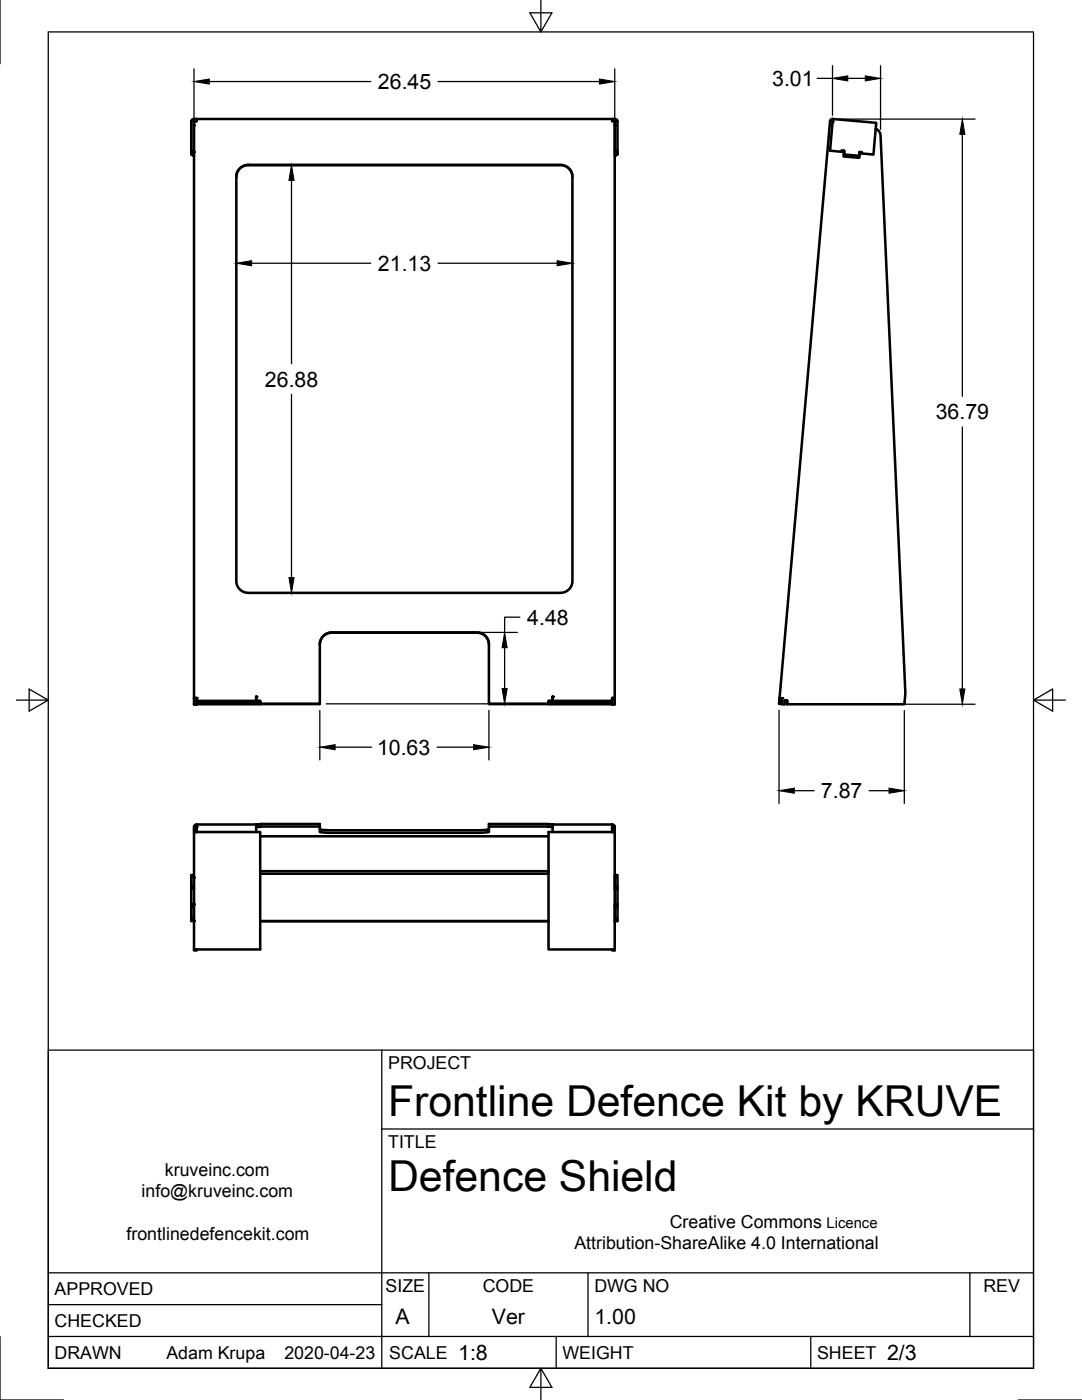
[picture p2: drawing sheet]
<svg xmlns="http://www.w3.org/2000/svg" width="216mm" height="279mm" viewBox="0 0 216 279" stroke-linecap="round" stroke-linejoin="round" font-family="sans-serif">
<!-- layer: Visible -->
<g fill="none" stroke="#000" stroke-width=".51">
<path d="M38.2 30.6l.2 .4 .3 .1M38.2 30.3l.2 .5h.3M38.2 30.3h.5M38.2 30.6v.2M38.2 30.1v.5M38.7 30.1h-.5v-5.9v-.2l.5-.3h84l.3 .1 .2 .4v5.9M38.7 25h.1M38.7 24.3v6M38.7 24.3v115M39.2 23.7v.5h-.5M47.2 35.3v-.2a2.38 2.38 0 0 1 2.3-2.1h62.6a2.35 2.35 0 0 1 2.1 2.3M48 33.4l1.3-.5h62.8a2.35 2.35 0 0 1 2.1 2.4v81a2.42 2.42 0 0 1-2.4 2h-62.6a2.33 2.33 0 0 1-2-2.4v-80.9a2.53 2.53 0 0 1 .8-1.6z"/>
<path d="M122.2 23.7v.5h.5M122.7 24.3v116.3l-.5-.1M122.7 24.3v6M122.7 25h.1M122.7 30.3h.5M122.7 30.1h.5v.2M123.2 30.6l-.1 .2M123.2 30.3v.3M123.2 30.3a.56 .56 0 0 1-.5 .5M123.2 30.6a.56 .56 0 0 1-.5 .5M165.6 24.2l.5 .1M165.6 24.2l-10 115.1"/>
<path d="M166.2 23.7l8.6 .8-.5 6.3-2.3-.2v-.2l-.5-.1-.1 .8-3-.3 .1-.7-.5-.1-.1 .3-2.3-.2zM166.2 23.7l-.5 .2-.1 .3M168.4 30.1l-.1 1.1 3.2 .3 .1-1.1M174.8 25.7l.6 .5 .3 .8 5 111.4-.2 2.1h-23.4v-.7h-.6v.8l-.5-.1 .1-1.2h-.5M38.7 139.3h.5v.6h11.9v-.9v.9h.8M38.7 139.3h.5v1.3l-.5-.1M38.7 139.3v1.2h.5M51.1 139.9h.8v.6h11.9l.1-12.3a2.35 2.35 0 0 1 2.3-2l29.4 .1a2.34 2.34 0 0 1 2 2.3v11.9h11.9v-.6h.8M63.8 128.6l.1-.4a2.35 2.35 0 0 1 2.3-1.9h29.3a2.33 2.33 0 0 1 2.1 2.3M109.5 139.9h.8v-.9v.9h11.9v-.6h.2h.3h-.5v1.2h.5M155.6 139.3l.2 .5h.2v.7h-.6l.1-.6h.5h-.5zM156.5 139.9h.6v.1"/>
<path d="M39.2 140h12.7zM39.2 140.5h.1M51.9 140.5h-12.7M51.9 140.5h.1M63.8 140.5h-11.9M97.6 140.5h11.9M109.5 140.5h12.7M109.5 140h12.7zM109.5 140.5h.1M122.2 140.5h.1M157.1 140v.5M38.2 176.9l.5 .1z"/>
<path d="M38.7 177.4v-2.8h-.5v5.9M38.7 177.4h.1M38.7 175.1h.1M38.7 177.4h-.5M38.7 166l.5 .1M38.7 166.1v23.4h13.2v-23.4h-12.7M38.7 165.5v-.5h.5v1.1M38.7 165.5v.6M38.7 165.5h.5M39.2 164.5v1.6M39.2 164.5h11.9v.6M39.2 164.5l-.4 .2-.1 .2"/>
<path d="M51.1 165h12.7v1l1.7 .2h30.4l1.6-.2 .1-1h11.9l.8 .1M51.1 165.1v1M51.9 164.5h-.8v.6M51.9 165v-.6h11.9v.6M51.9 174.4h57.6M51.9 166.9h57.6M51.9 173.9h57.6M63.8 165.5l1.6 .2h30.6l1.6-.2M97.6 165v-.6h11.9v.6M109.5 164.5h.8v.5M122.2 164.5h-11.9v1.6M122.2 164.5v1.6"/>
<path d="M122.2 166.1h-12.7v23.4h12.7h.5v.2h-.5v-.2M122.2 164.5l.4 .2 .1 .2M122.7 166.1v23.4h-.5M122.7 165h-.5v.5h.5M122.7 165v1.1M122.7 177.4h.1M122.7 175.1h.1M122.7 166l-.5 .1M122.7 177.4v-2.8h.5v5.9M122.7 176.9l.5 .1zM122.7 177.4h.5M38.2 180.5h.5"/>
<path d="M38.2 180.5v2.8h.5M38.2 183.3v.5l.5 .1M38.2 181h.5M38.7 180.4l-.5 .1M38.7 180.5v3.3M39.2 189.5v.2h-.5v-.2h.5M51.9 183.9h57.6M51.9 183.8h57.6M122.7 180.4l.5 .1M122.7 180.5h.5M122.7 180.5v.5h.5v-.5M122.7 181v2.8"/>
<path d="M122.7 183.3h.5v.5l-.5 .1M123.2 181v2.3"/>
</g>
<g fill="#000">
<circle cx="38.7" cy="25" r=".25"/>
<circle cx="38.7" cy="24.3" r=".25"/>
<circle cx="38.7" cy="30.3" r=".25"/>
<circle cx="122.7" cy="24.3" r=".25"/>
<circle cx="122.7" cy="25" r=".25"/>
<circle cx="122.7" cy="30.3" r=".25"/>
<circle cx="166.1" cy="24.3" r=".25"/>
<circle cx="39.2" cy="139.3" r=".25"/>
<circle cx="51.1" cy="139" r=".25"/>
<circle cx="51.1" cy="139.1" r=".25"/>
<circle cx="110.3" cy="139" r=".25"/>
<circle cx="110.3" cy="139.1" r=".25"/>
<circle cx="156.1" cy="139.3" r=".25"/>
<circle cx="39.2" cy="140" r=".25"/>
<circle cx="38.7" cy="175.1" r=".25"/>
<circle cx="39.2" cy="165.1" r=".25"/>
<circle cx="51.1" cy="164.6" r=".25"/>
<circle cx="51.1" cy="165.1" r=".25"/>
<circle cx="110.3" cy="164.6" r=".25"/>
<circle cx="122.7" cy="175.1" r=".25"/>
<circle cx="38.7" cy="180.5" r=".25"/>
<circle cx="38.7" cy="183.8" r=".25"/>
<circle cx="122.7" cy="180.5" r=".25"/>
<circle cx="122.7" cy="183.8" r=".25"/>
</g>
<!-- layer: Titleblock -->
<path d="M9.6 209.6h196.6v63.5h-196.6zM76.2 209.6v63.5M76.2 225.3h130M9.6 254h196.6M85.6 254v12.7M117.3 254v12.7M193.5 254v12.7M9.6 266.7h196.6M9.6 260.4h66.6M111 266.7v6.4M161.8 266.7v6.4" fill="none" stroke="#000" stroke-width=".25"/>
<!-- layer: Border -->
<path d="M0 0v12.7M9.6 6.4h196.6v266.7h-196.6zM107.9 0v6.4l-2.2-3.8h4.4l-2.2 3.8M3.3 139.7h6.3l-3.8-2.2v4.4l3.8-2.2M206.2 139.7l3.8 2.2v-4.4l-3.8 2.2h6.4M0 266.7v12.7h12.7M107.9 273.1l2.2 3.8h-4.4l2.2-3.8v6.3M203.2 279.4h12.7" fill="none" stroke="#000" stroke-width=".25"/>
<!-- layer: Dimensions -->
<g fill="none" stroke="#000" stroke-width=".25">
<path d="M38.7 13.7v9.9M41.8 16.3h32.2M87.4 16.3h32.2M122.7 13.7v9.9M163.1 15.6h3M166.1 13.1v9.9M169.2 15.6h3.5M175.7 13.1v12.7M47.2 36.6v18.5M50.8 33h9.9M58.2 36v36.6M114.2 36.6v18.5"/>
<path d="M167.4 23.8h27.2M192 26.8v52.3M50.2 52.5h23.8M87.4 52.5h23.8M58.2 78.7v36.6M192 85.2v52.3M50.8 118.3h9.9M67.5 126.2h35.7M100.7 129.3v8.1M103.7 123.2h-3v3M63.8 141.8v9.9M65.1 140.5h38.1"/>
<path d="M66.9 149.1h7.2M87.2 149.1h7.3M97.6 141.8v9.9M155.4 141.7v18.6M158.3 140.5h36.3M158.5 157.8h4M173.4 157.8h4M180.4 141.8v18.5"/>
</g>
<g fill="#000" stroke="#000" stroke-width=".2">
<path d="M38.7 16.3l3.1-.5v1zM119.6 15.8l3.1 .5-3.1 .5zM166.1 15.6l3.1-.5v1.1zM172.7 15.1l3 .5-3 .6zM58.2 33l.5 3h-1zM192 23.8l.5 3h-1zM47.2 52.5l3-.5v1zM111.2 52l3 .5-3 .5zM57.7 115.3h1l-.5 3zM100.2 137.4h1l-.5 3.1zM100.7 126.2l.5 3.1h-1zM191.5 137.5h1l-.5 3z"/>
<path d="M63.8 149.1l3.1-.5v1zM94.5 148.6l3.1 .5-3.1 .5zM155.4 157.8l3.1-.5v1zM177.4 157.3l3 .5-3 .5z"/>
</g>
<g font-size="8.5">
<text x="77.4" y="222.8">Frontline Defence Kit by KRUVE</text>
<text x="77.4" y="237.8">Defence Shield</text>
</g>
<g font-size="4.3">
<text x="75.4" y="17.8">26.45</text>
<text x="154.1" y="17.1">3.01</text>
<text x="75.4" y="54">21.13</text>
<text x="52.9" y="77.2">26.88</text>
<text x="186.7" y="83.7">36.79</text>
<text x="105.2" y="124.7">4.48</text>
<text x="75.2" y="150.6">10.63</text>
<text x="163.8" y="159.3">7.87</text>
<text x="78.9" y="264.3">A</text>
<text x="98.1" y="264.3">Ver</text>
<text x="118.6" y="264.3">1.00</text>
<text x="91.4" y="271.4">1:8</text>
<text x="177" y="271.4">2/3</text>
</g>
<g font-size="3.5">
<text x="77.4" y="213.4">PROJECT</text>
<text x="77.4" y="229.1">TITLE</text>
<text x="28.3" y="238.9">info@kruveinc.com</text>
<text x="32.9" y="234.7">kruveinc.com</text>
<text x="133.6" y="245">Creative Commons</text>
<text x="25.3" y="247.4">frontlinedefencekit.com</text>
<text x="114.6" y="249.3">Attribution-ShareAlike 4.0 International</text>
<text x="76.9" y="257.8">SIZE</text>
<text x="96.3" y="257.8">CODE</text>
<text x="118.6" y="257.8">DWG NO</text>
<text x="196.2" y="257.8">REV</text>
<text x="10.9" y="258.5">APPROVED</text>
<text x="10.9" y="264.8">CHECKED</text>
<text x="10.9" y="271.2">DRAWN</text>
<text x="33.2" y="271.2">Adam Krupa</text>
<text x="56.7" y="271.2">2020-04-23</text>
<text x="77.7" y="271.2">SCALE</text>
<text x="112.2" y="271.2">WEIGHT</text>
<text x="163" y="271.2">SHEET</text>
</g>
<text font-size="3" x="164.9" y="245">Licence</text>
</svg>
